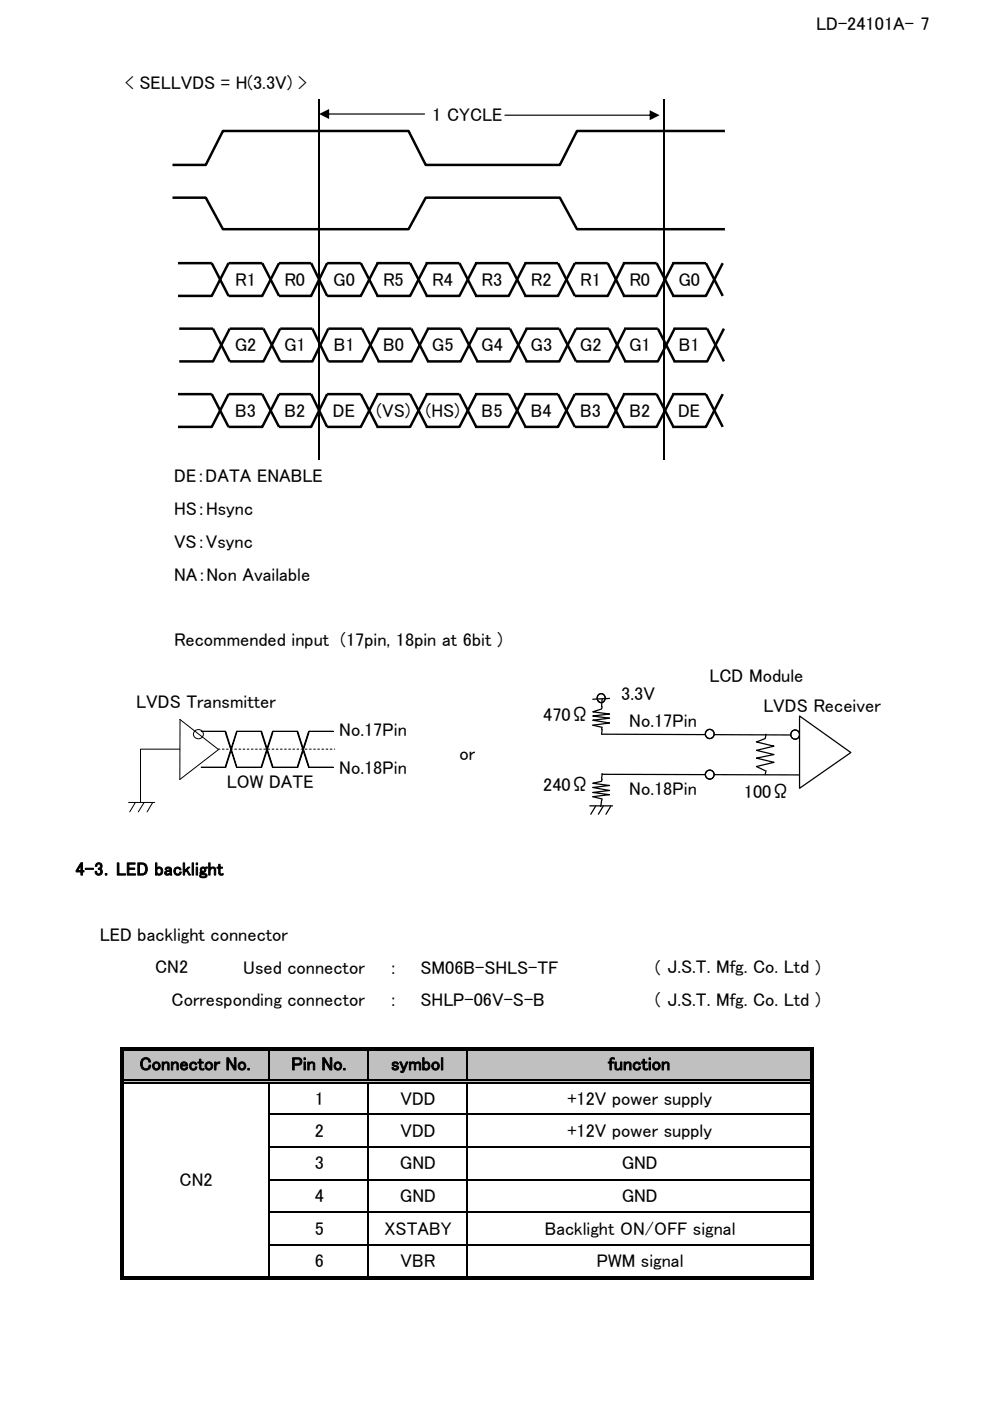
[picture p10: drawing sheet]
<svg xmlns="http://www.w3.org/2000/svg" width="210mm" height="297mm" viewBox="0 0 210 297" stroke-linecap="round" stroke-linejoin="round" font-family="sans-serif">
<path d="M25.8 222.3h146.4v7h-146.4z" fill="#c0c0c0"/>
<g fill="none" stroke="#000" stroke-width=".34">
<path d="M67.6 21v76.4M140.8 21v76.4M26.1 228.9h145.7M26.1 229.6h145.7M57.1 222.7v6.1M57.1 229.8v40.8M57.3 236.2h114.5M78.1 222.7v6.1M78.1 229.8v40.8M99 222.7v6.1M99 229.8v40.8M57.3 243.2h114.5"/>
<path d="M57.3 250.1h114.5M57.3 257h114.5M57.3 264h114.5"/>
</g>
<g fill="#000">
<path d="M26.1 222h146.4v.7h-146.4zM25.4 222h.7v49.3h-.7zM26.1 270.6h146.4v.7h-146.4zM171.8 222.7h.7v48.6h-.7z"/>
<path d="M69.3 24.1l20.7-.1 .2 .2-.2 .1h-20.5zM67.7 24.2l2.1-1.1v2.1z"/>
<path d="M107 24.3h31.1l.2 .2-31.2 .1zM137.8 23.4l2.1 1-2.1 1.1z"/>
</g>
<g fill="none" stroke="#000" stroke-width=".53">
<path d="M153.8 27.8h-31.4l-3.7 7.2h-28.4l-3.6-7.2h-39.4l-3.7 7.2h-7M36.6 41.9h7l3.7 6.7h39.4l3.6-6.7h28.4l3.7 6.7h31.4M79.8 55.8h7.2l3.6 6.9M80.1 55.8l-3.6 6.9h-7.1l-3.4-6.9h-6.8l-3.6 6.9h-7.1l-3.6-6.9h-7.1M90.3 55.8h7.2l3.5 6.9M90.6 55.8l-3.6 6.9h-7.2M100.8 55.8h7.1l3.6 6.9M101 55.8l-3.5 6.9h-7.2M111.5 55.8l-3.6 6.9h-7.1M132.1 55.8h7.2l3.5 6.9M132.4 55.8l-3.5 6.9h-7l-3.5-6.9h-7.2M142.6 55.8h7.1l3.6 6.9"/>
<path d="M142.8 55.8l-3.5 6.9h-7.2M153.3 55.8l-3.6 6.9h-7.1M37.8 62.7h7.1l3.6-6.9h7.1l3.6 6.9h6.8l3.4-6.9h7.1l3.6 6.9M38 76.6h7.2l3.5-6.9h7.2l3.5 6.9h6.9l3.3-6.9h7.2l3.5 6.9M80.1 69.7h7.1l3.6 6.9M80.3 69.7l-3.5 6.9h-7.2l-3.3-6.9h-6.9l-3.5 6.9h-7.2l-3.5-6.9h-7.2M90.6 69.7h7.1l3.6 6.9M90.8 69.7l-3.6 6.9h-7.1M101 69.7h7.2l3.5 6.9M101.3 69.7l-3.6 6.9h-7.1M111.2 62.7h7.2l3.5-6.9h7l3.5 6.9M111.5 76.6h7.1l3.6-6.9h7l3.4 6.9"/>
<path d="M111.7 69.7l-3.5 6.9h-7.2M132.4 69.7h7.1l3.6 6.9M132.6 69.7l-3.4 6.9h-7l-3.6-6.9h-7.1M142.8 69.7h7.2l3.5 6.9M143.1 69.7l-3.6 6.9h-7.1M153.5 69.7l-3.5 6.9h-7.2M37.8 90.5h7.1l3.6-6.9h7.1l3.6 6.9h6.8l3.4-6.9h7.1l3.6 6.9M79.8 83.6h7.2l3.6 6.9M80.1 83.6l-3.6 6.9h-7.1l-3.4-6.9h-6.8l-3.6 6.9h-7.1l-3.6-6.9h-7.1M90.3 83.6h7.2l3.5 6.9M90.6 83.6l-3.6 6.9h-7.2M100.8 83.6h7.1l3.6 6.9"/>
<path d="M101 83.6l-3.5 6.9h-7.2M111.2 90.5h7.2l3.5-6.9h7l3.5 6.9M111.5 83.6l-3.6 6.9h-7.1M132.1 83.6h7.2l3.5 6.9M132.4 83.6l-3.5 6.9h-7l-3.5-6.9h-7.2M142.6 83.6h7.1l3.6 6.9M142.8 83.6l-3.5 6.9h-7.2M153.3 83.6l-3.6 6.9h-7.1"/>
</g>
<g fill="none" stroke="#000" stroke-width=".21">
<path d="M38.1 158.8h-8.3v11.2M38.2 152.5l-.1 12.8 8.3-6.4-8.3-6.4M42.6 155h5.2M42.6 155.1h5.2M50.2 155h5.3M50.2 155.1h5.3M57.9 155h5.2M57.9 155.1h5.2M65.5 155h5.2M65.5 155.1h5.3M27.3 170.1h5.5M28.7 170.2l-1.2 1.9"/>
<path d="M30.5 170.2l-1.2 1.9M32.3 170.2l-1.1 1.9M42.6 162.6h5.2M42.6 162.7h5.2M50.2 162.6h5.3M50.2 162.7h5.3M57.9 162.6h5.2M57.9 162.7h5.2M65.5 162.6h5.2M65.5 162.7h5.3"/>
<circle cx="42.1" cy="155.6" r="1.01"/>
</g>
<g fill="#000" stroke="#000" stroke-width=".21">
<path d="M47.8 155.1l2.4 7.6z" fill-rule="evenodd"/>
<path d="M50.2 155.1v.3l-2.4 7.3z" fill-rule="evenodd"/>
<path d="M55.4 155.1l2.5 7.6z" fill-rule="evenodd"/>
<path d="M57.8 155.1l.1 .3-2.5 7.3z" fill-rule="evenodd"/>
<path d="M63.1 155.1l2.4 7.6z" fill-rule="evenodd"/>
<path d="M65.4 155.1l.1 .3-2.4 7.3z" fill-rule="evenodd"/>
</g>
<path d="M46.3 158.8h24.6" fill="none" stroke="#000" stroke-width=".21" stroke-dasharray=".4 .5"/>
<circle cx="168.7" cy="155.7" r=".96" fill="#fff"/>
<circle cx="168.7" cy="155.7" r=".96" fill="none" stroke="#000" stroke-width=".26"/>
<path d="M169.6 151.8l10.9 7.8-10.9 7.5z" fill="#fff"/>
<path d="M127.6 155.7l40.1 .1M162.5 155.7l-.2 .9-1.9 .7 3.8 .9-3.8 .9 3.8 .9-3.8 .7 3.8 .9-3.8 .9 1.9 .9M169.6 151.8l10.9 7.8-10.9 7.5zM127.7 164.2l41.8 .1M162.5 163.4l-.2 .8" fill="none" stroke="#000" stroke-width=".26"/>
<circle cx="127.5" cy="148" r=".91" fill="#fff"/>
<g fill="none" stroke="#000" stroke-width=".26">
<path d="M127.7 154.2l-.1 .4M127.7 154.6l-.1 1.1M127.7 148.1l-.1 1.8M127.7 149.9l-.1 .4-1.9 .6 3.6 .5-3.6 .4 3.6 .5-3.6 .4 3.6 .6-3.6 .5 1.9 .4M129.3 148.1l-3.6 .2M125.1 170.9h4.8M126.3 170.9l-1 1.7M127.7 169.4l-.3 1.6M127.7 164l-.1 1.2M127.7 165.2l-.1 .5-1.9 .4 3.6 .4-3.6 .5 3.6 .6-3.6 .4 3.6 .5-3.6 .4 1.9 .5M127.9 170.9l-1 1.7M129.5 170.9l-1 1.7"/>
<circle cx="127.5" cy="148" r=".91"/>
</g>
<circle cx="150.6" cy="155.6" r=".96" fill="#fff"/>
<circle cx="150.6" cy="155.6" r=".96" fill="none" stroke="#000" stroke-width=".26"/>
<circle cx="150.5" cy="164.2" r=".94" fill="#fff"/>
<circle cx="150.5" cy="164.2" r=".94" fill="none" stroke="#000" stroke-width=".26"/>
<g font-size="3.9">
<text x="173.1" y="6.3">LD-24101A- 7</text>
<text x="26.5" y="19">&lt; SELLVDS = H(3.3V) &gt;</text>
<text x="91.7" y="25.7">1 CYCLE</text>
<text x="49.9" y="60.6">R1</text>
<text x="60.3" y="60.6">R0</text>
<text x="70.7" y="60.6">G0</text>
<text x="81.2" y="60.6">R5</text>
<text x="91.7" y="60.6">R4</text>
<text x="102.2" y="60.6">R3</text>
<text x="112.6" y="60.6">R2</text>
<text x="123.1" y="60.6">R1</text>
<text x="133.5" y="60.6">R0</text>
<text x="143.9" y="60.6">G0</text>
<text x="49.8" y="74.5">G2</text>
<text x="60.2" y="74.5">G1</text>
<text x="70.8" y="74.5">B1</text>
<text x="81.2" y="74.5">B0</text>
<text x="91.6" y="74.5">G5</text>
<text x="102.1" y="74.5">G4</text>
<text x="112.5" y="74.5">G3</text>
<text x="123" y="74.5">G2</text>
<text x="133.4" y="74.5">G1</text>
<text x="144" y="74.5">B1</text>
<text x="49.9" y="88.4">B3</text>
<text x="60.3" y="88.4">B2</text>
<text x="70.6" y="88.4">DE</text>
<text x="79.9" y="88.4">(VS)</text>
<text x="90.3" y="88.4">(HS)</text>
<text x="102.2" y="88.4">B5</text>
<text x="112.6" y="88.4">B4</text>
<text x="123.1" y="88.4">B3</text>
<text x="133.5" y="88.4">B2</text>
<text x="143.8" y="88.4">DE</text>
<text x="36.9" y="102.3">DE：DATA ENABLE</text>
<text x="36.9" y="109.2">HS：Hsync</text>
<text x="36.9" y="116.2">VS：Vsync</text>
<text x="36.9" y="123.1">NA：Non Available</text>
<text x="36.9" y="137">Recommended input (17pin, 18pin at 6bit )</text>
<text x="131.8" y="148.4">3.3V</text>
<text x="150.5" y="144.5">LCD Module</text>
<text x="28.9" y="150">LVDS Transmitter</text>
<text x="72" y="156">No.17Pin</text>
<text x="115.2" y="152.9">470Ω</text>
<text x="133.5" y="154.1">No.17Pin</text>
<text x="161.9" y="151">LVDS Receiver</text>
<text x="97.5" y="161.1">or</text>
<text x="48.1" y="167">LOW DATE</text>
<text x="72" y="164.2">No.18Pin</text>
<text x="115.2" y="167.8">240Ω</text>
<text x="133.5" y="168.5">No.18Pin</text>
<text x="157.8" y="169.2">100Ω</text>
<text x="16" y="185.6">4-3．LED backlight</text>
<text x="16" y="199.5">LED backlight connector</text>
<text x="32.9" y="206.2">CN2</text>
<text x="51.6" y="206.4">Used connector</text>
<text x="82.5" y="206.4">：</text>
<text x="89.2" y="206.4">SM06B-SHLS-TF</text>
<text x="139" y="206.4">( J.S.T. Mfg. Co. Ltd )</text>
<text x="36.4" y="213.4">Corresponding connector</text>
<text x="82.5" y="213.4">：</text>
<text x="89.2" y="213.4">SHLP-06V-S-B</text>
<text x="139" y="213.4">( J.S.T. Mfg. Co. Ltd )</text>
<text x="29.6" y="226.9">Connector No.</text>
<text x="61.8" y="226.9">Pin No.</text>
<text x="82.9" y="226.9">symbol</text>
<text x="129" y="226.9">function</text>
<text x="66.8" y="234.2">1</text>
<text x="84.9" y="234.2">VDD</text>
<text x="120.4" y="234.2">+12V power supply</text>
<text x="66.8" y="241">2</text>
<text x="84.9" y="241">VDD</text>
<text x="120.4" y="241">+12V power supply</text>
<text x="38.1" y="251.4">CN2</text>
<text x="66.8" y="247.9">3</text>
<text x="84.8" y="247.9">GND</text>
<text x="131.9" y="247.9">GND</text>
<text x="66.8" y="254.8">4</text>
<text x="84.8" y="254.8">GND</text>
<text x="131.9" y="254.8">GND</text>
<text x="66.8" y="261.8">5</text>
<text x="81.6" y="261.8">XSTABY</text>
<text x="115.5" y="261.8">Backlight ON/OFF signal</text>
<text x="66.8" y="268.6">6</text>
<text x="85" y="268.6">VBR</text>
<text x="126.6" y="268.6">PWM signal</text>
</g>
</svg>
